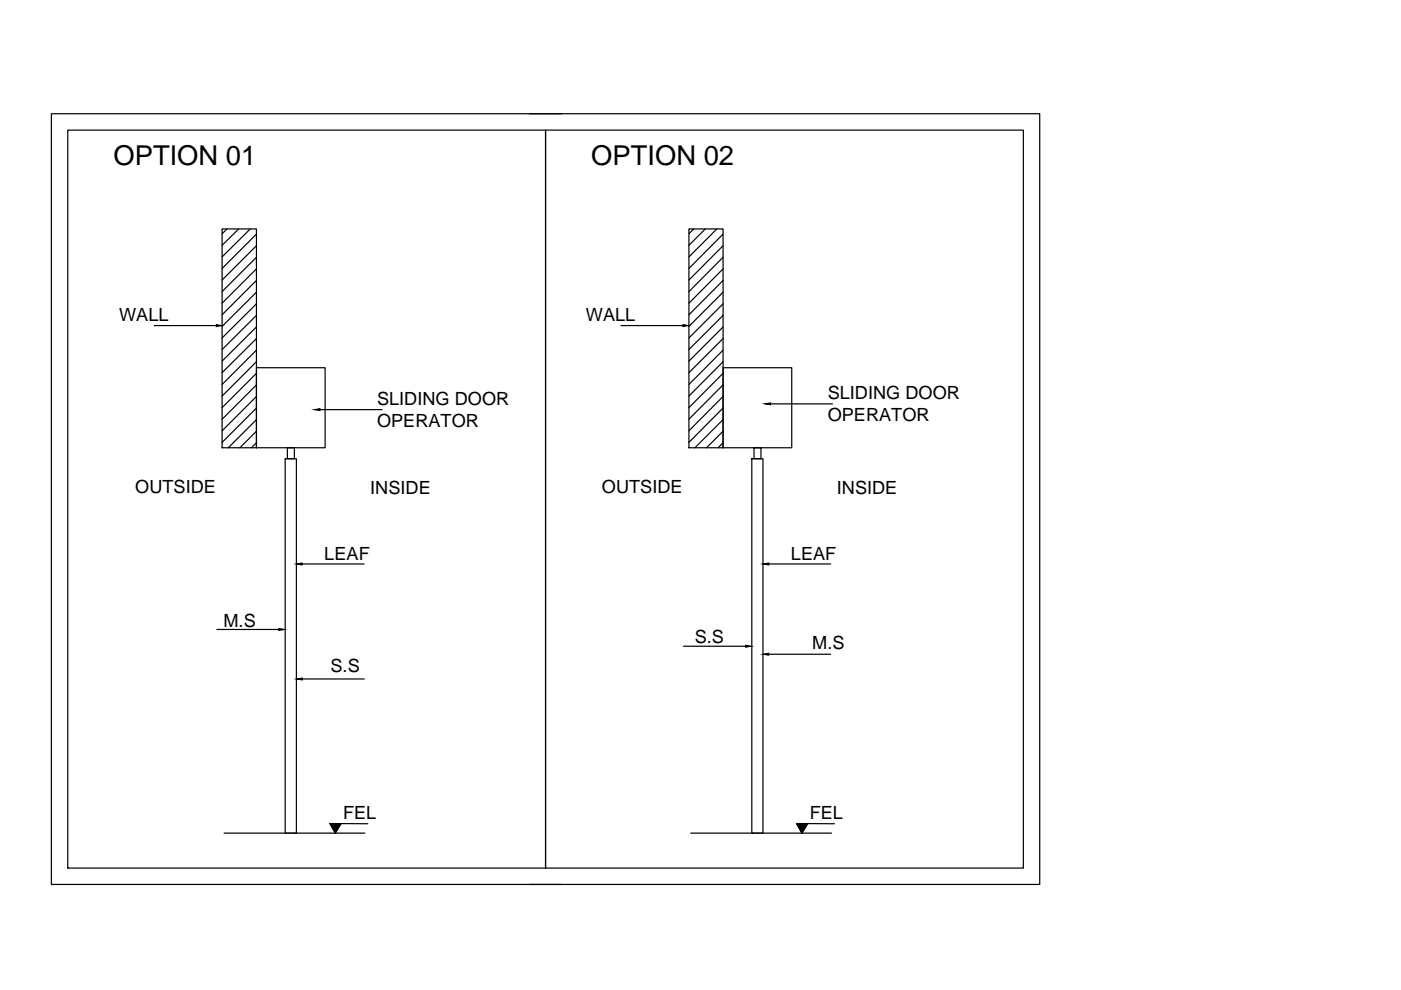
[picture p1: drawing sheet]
<svg xmlns="http://www.w3.org/2000/svg" width="297mm" height="210mm" viewBox="0 0 297 210" stroke-linecap="round" stroke-linejoin="round" font-family="sans-serif">
<!-- layer: 0 -->
<g fill="none" stroke="#000" stroke-width=".25">
<path d="M14.4 27.6h101.3v156.5h-101.3zM112.2 24.1h108.2v163.4h-108.2M115.7 27.6h101.3v156.5h-101.3zM119.1 24.1h-108.2v163.4h108.2M47.1 48.5h7.3v46.4h-7.3zM48.1 48.5l-1 1.1M50.6 48.5l-3.5 3.5M53.1 48.5l-6 6M54.4 49.6l-7.3 7.3M54.4 52.1l-7.3 7.3M54.4 54.6l-7.3 7.2M54.4 57l-7.3 7.3"/>
<path d="M54.4 59.5l-7.3 7.2M146.1 48.5h7.2v46.4h-7.2zM147.1 48.5l-1 1.1M149.5 48.5l-3.4 3.5M152 48.5l-5.9 6M153.3 49.6l-7.2 7.3M153.3 52.1l-7.2 7.3M153.3 54.6l-7.2 7.2M153.3 57l-7.2 7.3M153.3 59.5l-7.2 7.2M32.7 69h13.2M54.4 78h14.5v16.9h-14.5z"/>
<path d="M54.4 62l-7.3 7.2M54.4 64.4l-7.3 7.3M54.4 66.9l-7.3 7.2M54.4 69.3l-7.3 7.3M54.4 71.8l-7.3 7.2M54.4 74.2l-7.3 7.3M54.4 76.7l-7.3 7.3M54.4 79.1l-7.3 7.3M131.7 69h13.1M153.3 78h14.6v16.9h-14.6zM153.3 62l-7.2 7.2M153.3 64.4l-7.2 7.3"/>
<path d="M153.3 66.9l-7.2 7.2M153.3 69.3l-7.2 7.3M153.3 71.8l-7.2 7.2M153.3 74.2l-7.2 7.3M153.3 76.7l-7.2 7.3M153.3 79.1l-7.2 7.3M54.4 81.6l-7.3 7.3M54.4 84.1l-7.3 7.2M54.4 86.5l-7.3 7.3M54.4 89l-6 5.9M54.4 91.4l-3.5 3.5M54.4 93.9l-1.1 1"/>
<path d="M60.5 97.3h2.3v79.3h-2.3zM60.9 94.9h1.5v2.4h-1.5zM67.8 86.9h13.2M153.3 81.6l-7.2 7.3M153.3 84.1l-7.2 7.2M153.3 86.5l-7.2 7.3M153.3 89l-6 5.9M153.3 91.4l-3.5 3.5M153.3 93.9l-1.1 1M159.4 97.3h2.4v79.3h-2.4zM159.9 94.9h1.4v2.4h-1.4zM163.4 85.6h13.1"/>
<path d="M64.1 119.6h13.1M163 119.6h13.1M46 133.5h13.1M144.9 137h13.2M163 138.7h13.1M64.1 144h13.1M47.5 176.6h29.9M72.3 174.6l-1.2 2-1.2-2 8.1 .1M146.4 176.6h29.9M171.3 174.6l-1.3 2-1.1-2 8 .1"/>
</g>
<g fill="#000" stroke="#000" stroke-width=".21">
<path d="M45.9 68.8l1.2 .2-1.2 .2zM144.8 68.8l1.2 .2-1.2 .2zM66.6 86.9l1.2-.3v.5zM162.1 85.6l1.3-.2v.4zM62.8 119.6l1.3-.2v.4zM161.7 119.6l1.3-.2v.4zM59.1 133.3l1.3 .2-1.3 .2zM158.1 136.8l1.2 .2-1.2 .2zM161.7 138.7l1.3-.2v.4zM62.8 144l1.3-.3v.5z"/>
<path d="M69.9 174.6h2.4zM69.9 174.6l1.2 2 1.2-2z"/>
<path d="M168.9 174.6h2.4zM168.9 174.6l1.1 2 1.3-2z"/>
</g>
<g font-size="5.8">
<text x="24.1" y="35.1">OPTION 01</text>
<text x="125.4" y="35.1">OPTION 02</text>
</g>
<g font-size="3.9">
<text x="25.2" y="68">WALL</text>
<text x="124.2" y="68">WALL</text>
<text x="79.9" y="85.9">SLIDING DOOR</text>
<text x="175.5" y="84.7">SLIDING DOOR</text>
<text x="175.5" y="89.4">OPERATOR</text>
<text x="79.9" y="90.6">OPERATOR</text>
<text x="28.7" y="104.6">OUTSIDE</text>
<text x="78.5" y="104.7">INSIDE</text>
<text x="127.6" y="104.6">OUTSIDE</text>
<text x="177.4" y="104.7">INSIDE</text>
<text x="68.8" y="118.7">LEAF</text>
<text x="167.7" y="118.7">LEAF</text>
<text x="47.4" y="132.9">M.S</text>
<text x="147.3" y="136.3">S.S</text>
<text x="172.2" y="137.7">M.S</text>
<text x="70.1" y="142.4">S.S</text>
<text x="72.7" y="173.7">FEL</text>
<text x="171.7" y="173.7">FEL</text>
</g>
</svg>
